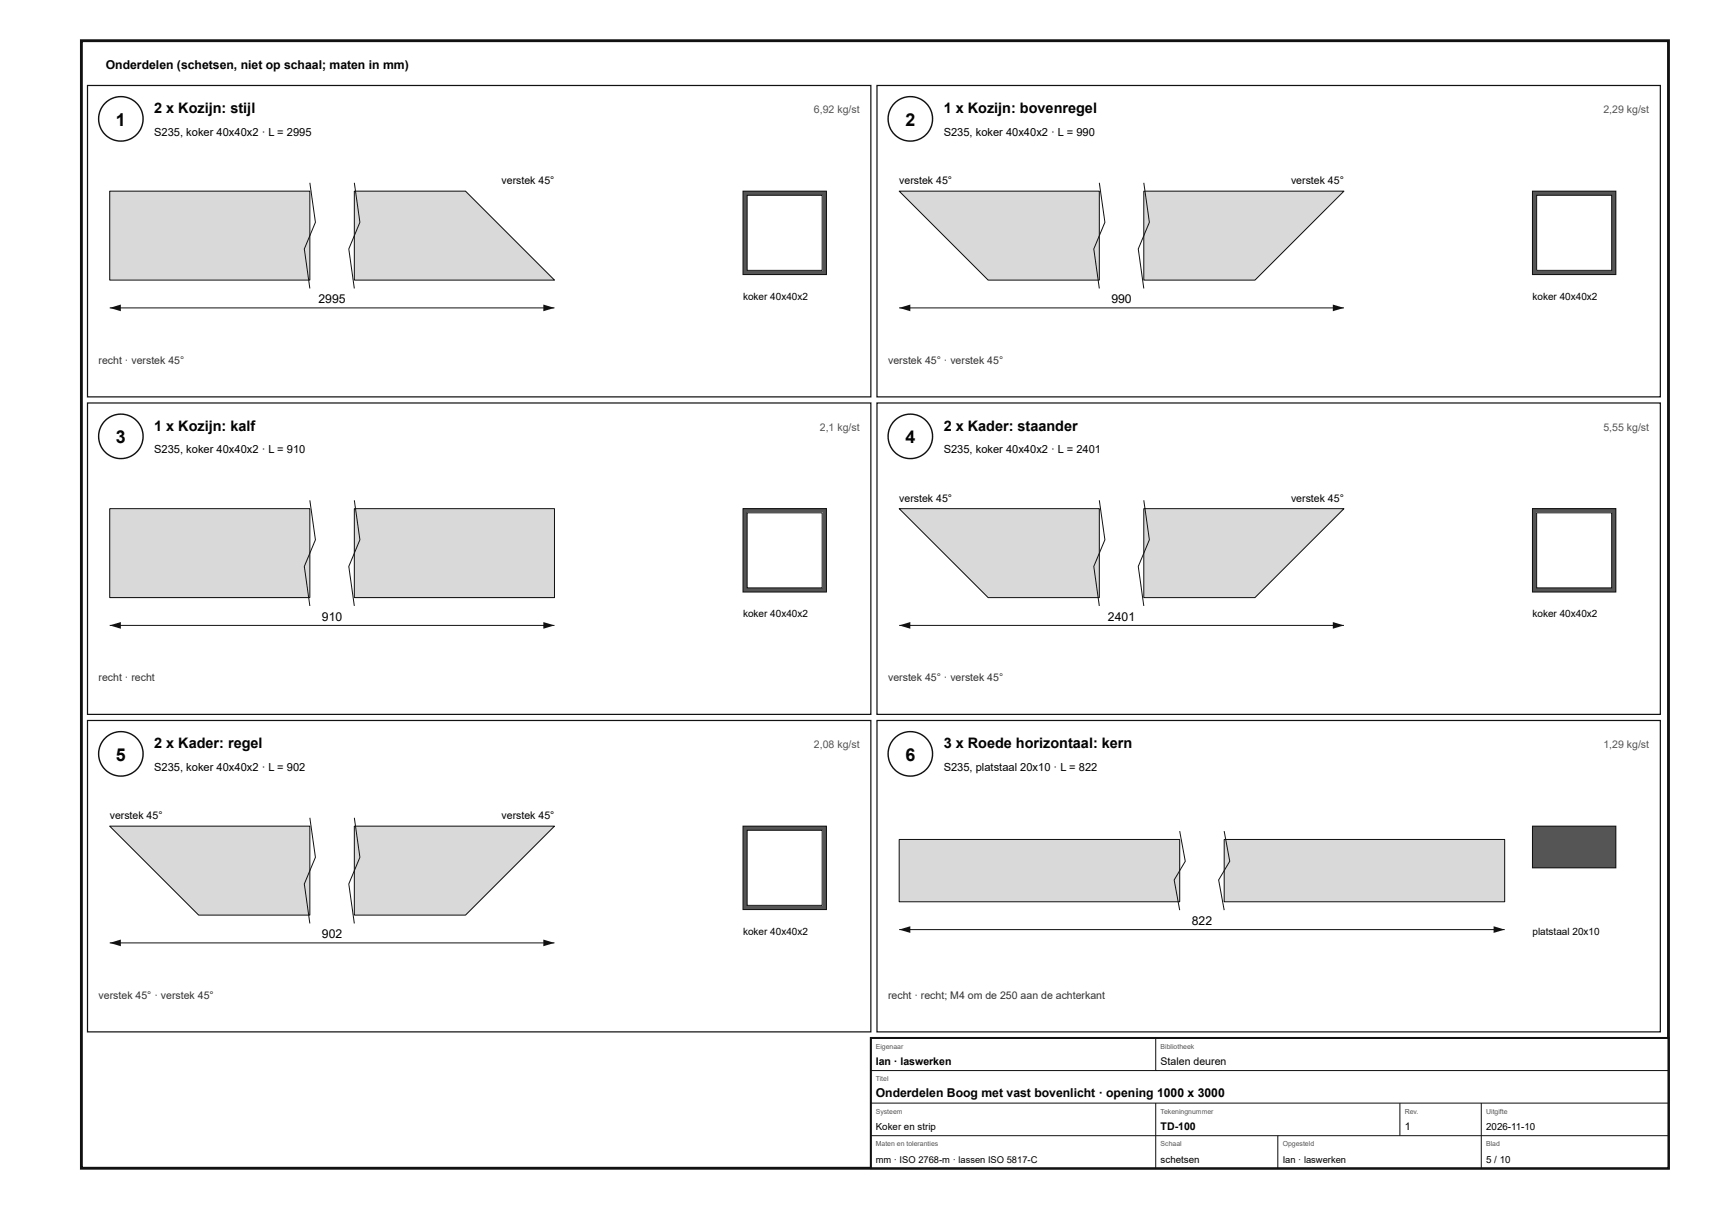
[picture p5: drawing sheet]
<svg xmlns="http://www.w3.org/2000/svg" width="420mm" height="297mm" viewBox="0 0 420 297" stroke-linecap="round" stroke-linejoin="round" font-family="sans-serif">
<path d="M20 10h390v277h-390z" fill="none" stroke="#111" stroke-width=".7" stroke-linecap="butt"/>
<path d="M21.5 21h192.5v76.5h-192.5z" fill="none" stroke="#111" stroke-width=".3"/>
<circle cx="29.7" cy="29.2" r="5.5" fill="#fff"/>
<circle cx="29.7" cy="29.2" r="5.5" fill="none" stroke="#111" stroke-width=".35"/>
<path d="M27 47h49.1v21.8h-49.1z" fill="#d7dadc"/>
<path d="M27 47h49.1v21.8h-49.1z" fill="none" stroke="#111" stroke-width=".25"/>
<path d="M87.1 47h27.3l21.8 21.8h-49.1z" fill="#d7dadc"/>
<path d="M76.1 44.9l1.4 9.7-2.7 6.6 1.3 9.7M87.1 47h27.3l21.8 21.8h-49.1zM87.1 44.9l1.3 9.7-2.7 6.6 1.4 9.7M27 75.6h109.2" fill="none" stroke="#111" stroke-width=".25"/>
<g fill="#111">
<path d="M27 75.6l2.7-.8v1.7z"/>
<path d="M133.5 74.8l2.7 .8-2.7 .9z"/>
</g>
<path d="M182.6 47h20.5v20.5h-20.5z" fill="#555"/>
<path d="M182.6 47h20.5v20.5h-20.5z" fill="none" stroke="#111" stroke-width=".25"/>
<path d="M183.6 48h18.4v18.4h-18.4z" fill="#fff"/>
<path d="M183.6 48h18.4v18.4h-18.4z" fill="none" stroke="#111" stroke-width=".25"/>
<path d="M215.5 21h192.5v76.5h-192.5z" fill="none" stroke="#111" stroke-width=".3"/>
<circle cx="223.7" cy="29.2" r="5.5" fill="#fff"/>
<circle cx="223.7" cy="29.2" r="5.5" fill="none" stroke="#111" stroke-width=".35"/>
<path d="M221 47h49.1v21.8h-27.3z" fill="#d7dadc"/>
<path d="M221 47h49.1v21.8h-27.3z" fill="none" stroke="#111" stroke-width=".25"/>
<path d="M281.1 47h49.1l-21.8 21.8h-27.3z" fill="#d7dadc"/>
<path d="M270.1 44.9l1.4 9.7-2.7 6.6 1.3 9.7M281.1 47h49.1l-21.8 21.8h-27.3zM281.1 44.9l1.3 9.7-2.7 6.6 1.4 9.7M221 75.6h109.2" fill="none" stroke="#111" stroke-width=".25"/>
<g fill="#111">
<path d="M221 75.6l2.7-.8v1.7z"/>
<path d="M327.5 74.8l2.7 .8-2.7 .9z"/>
</g>
<path d="M376.6 47h20.5v20.5h-20.5z" fill="#555"/>
<path d="M376.6 47h20.5v20.5h-20.5z" fill="none" stroke="#111" stroke-width=".25"/>
<path d="M377.6 48h18.4v18.4h-18.4z" fill="#fff"/>
<path d="M377.6 48h18.4v18.4h-18.4z" fill="none" stroke="#111" stroke-width=".25"/>
<path d="M21.5 99h192.5v76.5h-192.5z" fill="none" stroke="#111" stroke-width=".3"/>
<circle cx="29.7" cy="107.2" r="5.5" fill="#fff"/>
<circle cx="29.7" cy="107.2" r="5.5" fill="none" stroke="#111" stroke-width=".35"/>
<path d="M27 125h49.1v21.8h-49.1z" fill="#d7dadc"/>
<path d="M27 125h49.1v21.8h-49.1z" fill="none" stroke="#111" stroke-width=".25"/>
<path d="M87.1 125h49.1v21.8h-49.1z" fill="#d7dadc"/>
<path d="M76.1 122.9l1.4 9.7-2.7 6.6 1.3 9.7M87.1 125h49.1v21.8h-49.1zM87.1 122.9l1.3 9.7-2.7 6.6 1.4 9.7M27 153.6h109.2" fill="none" stroke="#111" stroke-width=".25"/>
<g fill="#111">
<path d="M27 153.6l2.7-.8v1.7z"/>
<path d="M133.5 152.8l2.7 .8-2.7 .9z"/>
</g>
<path d="M182.6 125h20.5v20.4h-20.5z" fill="#555"/>
<path d="M182.6 125h20.5v20.4h-20.5z" fill="none" stroke="#111" stroke-width=".25"/>
<path d="M183.6 126h18.4v18.4h-18.4z" fill="#fff"/>
<path d="M183.6 126h18.4v18.4h-18.4z" fill="none" stroke="#111" stroke-width=".25"/>
<path d="M215.5 99h192.5v76.5h-192.5z" fill="none" stroke="#111" stroke-width=".3"/>
<circle cx="223.7" cy="107.2" r="5.5" fill="#fff"/>
<circle cx="223.7" cy="107.2" r="5.5" fill="none" stroke="#111" stroke-width=".35"/>
<path d="M221 125h49.1v21.8h-27.3z" fill="#d7dadc"/>
<path d="M221 125h49.1v21.8h-27.3z" fill="none" stroke="#111" stroke-width=".25"/>
<path d="M281.1 125h49.1l-21.8 21.8h-27.3z" fill="#d7dadc"/>
<path d="M270.1 122.9l1.4 9.7-2.7 6.6 1.3 9.7M281.1 125h49.1l-21.8 21.8h-27.3zM281.1 122.9l1.3 9.7-2.7 6.6 1.4 9.7M221 153.6h109.2" fill="none" stroke="#111" stroke-width=".25"/>
<g fill="#111">
<path d="M221 153.6l2.7-.8v1.7z"/>
<path d="M327.5 152.8l2.7 .8-2.7 .9z"/>
</g>
<path d="M376.6 125h20.5v20.4h-20.5z" fill="#555"/>
<path d="M376.6 125h20.5v20.4h-20.5z" fill="none" stroke="#111" stroke-width=".25"/>
<path d="M377.6 126h18.4v18.4h-18.4z" fill="#fff"/>
<path d="M377.6 126h18.4v18.4h-18.4z" fill="none" stroke="#111" stroke-width=".25"/>
<path d="M21.5 177h192.5v76.5h-192.5z" fill="none" stroke="#111" stroke-width=".3"/>
<circle cx="29.7" cy="185.2" r="5.5" fill="#fff"/>
<circle cx="29.7" cy="185.2" r="5.5" fill="none" stroke="#111" stroke-width=".35"/>
<path d="M27 203h49.1v21.8h-27.3z" fill="#d7dadc"/>
<path d="M27 203h49.1v21.8h-27.3z" fill="none" stroke="#111" stroke-width=".25"/>
<path d="M87.1 203h49.1l-21.8 21.8h-27.3z" fill="#d7dadc"/>
<path d="M76.1 200.9l1.4 9.7-2.7 6.6 1.3 9.7M87.1 203h49.1l-21.8 21.8h-27.3zM87.1 200.9l1.3 9.7-2.7 6.6 1.4 9.7M27 231.6h109.2" fill="none" stroke="#111" stroke-width=".25"/>
<g fill="#111">
<path d="M27 231.6l2.7-.8v1.7z"/>
<path d="M133.5 230.8l2.7 .8-2.7 .9z"/>
</g>
<path d="M182.6 203h20.5v20.4h-20.5z" fill="#555"/>
<path d="M182.6 203h20.5v20.4h-20.5z" fill="none" stroke="#111" stroke-width=".25"/>
<path d="M183.6 204h18.4v18.4h-18.4z" fill="#fff"/>
<path d="M183.6 204h18.4v18.4h-18.4z" fill="none" stroke="#111" stroke-width=".25"/>
<path d="M215.5 177h192.5v76.5h-192.5z" fill="none" stroke="#111" stroke-width=".3"/>
<circle cx="223.7" cy="185.2" r="5.5" fill="#fff"/>
<circle cx="223.7" cy="185.2" r="5.5" fill="none" stroke="#111" stroke-width=".35"/>
<path d="M221 206.2h68.9v15.3h-68.9z" fill="#d7dadc"/>
<path d="M221 206.2h68.9v15.3h-68.9z" fill="none" stroke="#111" stroke-width=".25"/>
<path d="M300.8 206.2h68.9v15.3h-68.9z" fill="#d7dadc"/>
<path d="M289.9 204.2l1.4 7.4-2.8 4.6 1.4 7.4M300.8 206.2h68.9v15.3h-68.9zM300.8 204.2l1.4 7.4-2.7 4.6 1.3 7.4M221 228.4h148.7" fill="none" stroke="#111" stroke-width=".25"/>
<g fill="#111">
<path d="M221 228.4l2.7-.9v1.7z"/>
<path d="M367 227.5l2.7 .9-2.7 .8z"/>
</g>
<path d="M376.6 203h20.5v10.2h-20.5z" fill="#555"/>
<path d="M376.6 203h20.5v10.2h-20.5z" fill="none" stroke="#111" stroke-width=".25"/>
<path d="M214 255h196v32h-196z" fill="#fff"/>
<path d="M214 255h196v32h-196z" fill="none" stroke="#111" stroke-width=".5"/>
<path d="M284 255v8M214 263h196M214 271h196M214 279h196M284 271v16M314 279v8M344 271v8M364 271v16" fill="none" stroke="#111" stroke-width=".25"/>
<g font-size="4.4">
<text x="28.5" y="30.8">1</text>
<text x="222.5" y="30.8">2</text>
<text x="28.5" y="108.8">3</text>
<text x="222.5" y="108.8">4</text>
<text x="28.5" y="186.8">5</text>
<text x="222.5" y="186.8">6</text>
</g>
<g font-size="3.6">
<text x="37.9" y="27.8">2 x Kozijn: stijl</text>
<text x="231.9" y="27.8">1 x Kozijn: bovenregel</text>
<text x="37.9" y="105.8">1 x Kozijn: kalf</text>
<text x="231.9" y="105.8">2 x Kader: staander</text>
<text x="37.9" y="183.8">2 x Kader: regel</text>
<text x="231.9" y="183.8">3 x Roede horizontaal: kern</text>
</g>
<g font-size="3">
<text x="26" y="17">Onderdelen (schetsen, niet op schaal; maten in mm)</text>
<text x="78.3" y="74.5">2995</text>
<text x="273.1" y="74.5">990</text>
<text x="79.1" y="152.5">910</text>
<text x="272.3" y="152.5">2401</text>
<text x="292.8" y="227.3">822</text>
<text x="79.1" y="230.5">902</text>
<text x="215.2" y="269.6">Onderdelen Boog met vast bovenlicht · opening 1000 x 3000</text>
</g>
<g font-size="2.7">
<text x="37.9" y="33.3">S235, koker 40x40x2 · L = 2995</text>
<text x="231.9" y="33.3">S235, koker 40x40x2 · L = 990</text>
<text x="37.9" y="111.3">S235, koker 40x40x2 · L = 910</text>
<text x="231.9" y="111.3">S235, koker 40x40x2 · L = 2401</text>
<text x="37.9" y="189.3">S235, koker 40x40x2 · L = 902</text>
<text x="231.9" y="189.3">S235, platstaal 20x10 · L = 822</text>
</g>
<g font-size="2.6" fill="#555">
<text x="200" y="27.8">6,92 kg/st</text>
<text x="394" y="27.8">2,29 kg/st</text>
<text x="201.5" y="105.8">2,1 kg/st</text>
<text x="394" y="105.8">5,55 kg/st</text>
<text x="200" y="183.8">2,08 kg/st</text>
<text x="394" y="183.8">1,29 kg/st</text>
</g>
<g font-size="2.6">
<text x="123.2" y="45.3">verstek 45°</text>
<text x="221" y="45.3">verstek 45°</text>
<text x="317.2" y="45.3">verstek 45°</text>
<text x="221" y="123.3">verstek 45°</text>
<text x="317.2" y="123.3">verstek 45°</text>
<text x="27" y="201.3">verstek 45°</text>
<text x="123.2" y="201.3">verstek 45°</text>
<text x="215.2" y="261.6">Ian · laswerken</text>
<text x="285.2" y="261.6">Stalen deuren</text>
<text x="285.2" y="277.6">TD-100</text>
<text x="345.2" y="277.6">1</text>
</g>
<g font-size="2.6" fill="#333">
<text x="24.2" y="89.3">recht · verstek 45°</text>
<text x="218.2" y="89.3">verstek 45° · verstek 45°</text>
<text x="24.2" y="167.3">recht · recht</text>
<text x="218.2" y="167.3">verstek 45° · verstek 45°</text>
<text x="24.2" y="245.3">verstek 45° · verstek 45°</text>
<text x="218.2" y="245.3">recht · recht; M4 om de 250 aan de achterkant</text>
</g>
<g font-size="2.5">
<text x="182.6" y="73.6">koker 40x40x2</text>
<text x="376.6" y="73.6">koker 40x40x2</text>
<text x="182.6" y="151.6">koker 40x40x2</text>
<text x="376.6" y="151.6">koker 40x40x2</text>
<text x="182.6" y="229.6">koker 40x40x2</text>
<text x="376.6" y="229.6">platstaal 20x10</text>
</g>
<g font-size="2.4">
<text x="215.2" y="277.6">Koker en strip</text>
<text x="365.2" y="277.6">2026-11-10</text>
<text x="285.2" y="285.6">schetsen</text>
<text x="365.2" y="285.6">5 / 10</text>
</g>
<g font-size="2.3">
<text x="215.2" y="285.6">mm · ISO 2768-m · lassen ISO 5817-C</text>
<text x="315.2" y="285.6">Ian · laswerken</text>
</g>
<g font-size="1.7" fill="#555">
<text x="215.2" y="257.6">Eigenaar</text>
<text x="285.2" y="257.6">Bibliotheek</text>
<text x="215.2" y="265.6">Titel</text>
<text x="215.2" y="273.6">Systeem</text>
<text x="285.2" y="273.6">Tekeningnummer</text>
<text x="345.2" y="273.6">Rev.</text>
<text x="365.2" y="273.6">Uitgifte</text>
<text x="215.2" y="281.6">Maten en toleranties</text>
<text x="285.2" y="281.6">Schaal</text>
<text x="315.2" y="281.6">Opgesteld</text>
<text x="365.2" y="281.6">Blad</text>
</g>
</svg>
